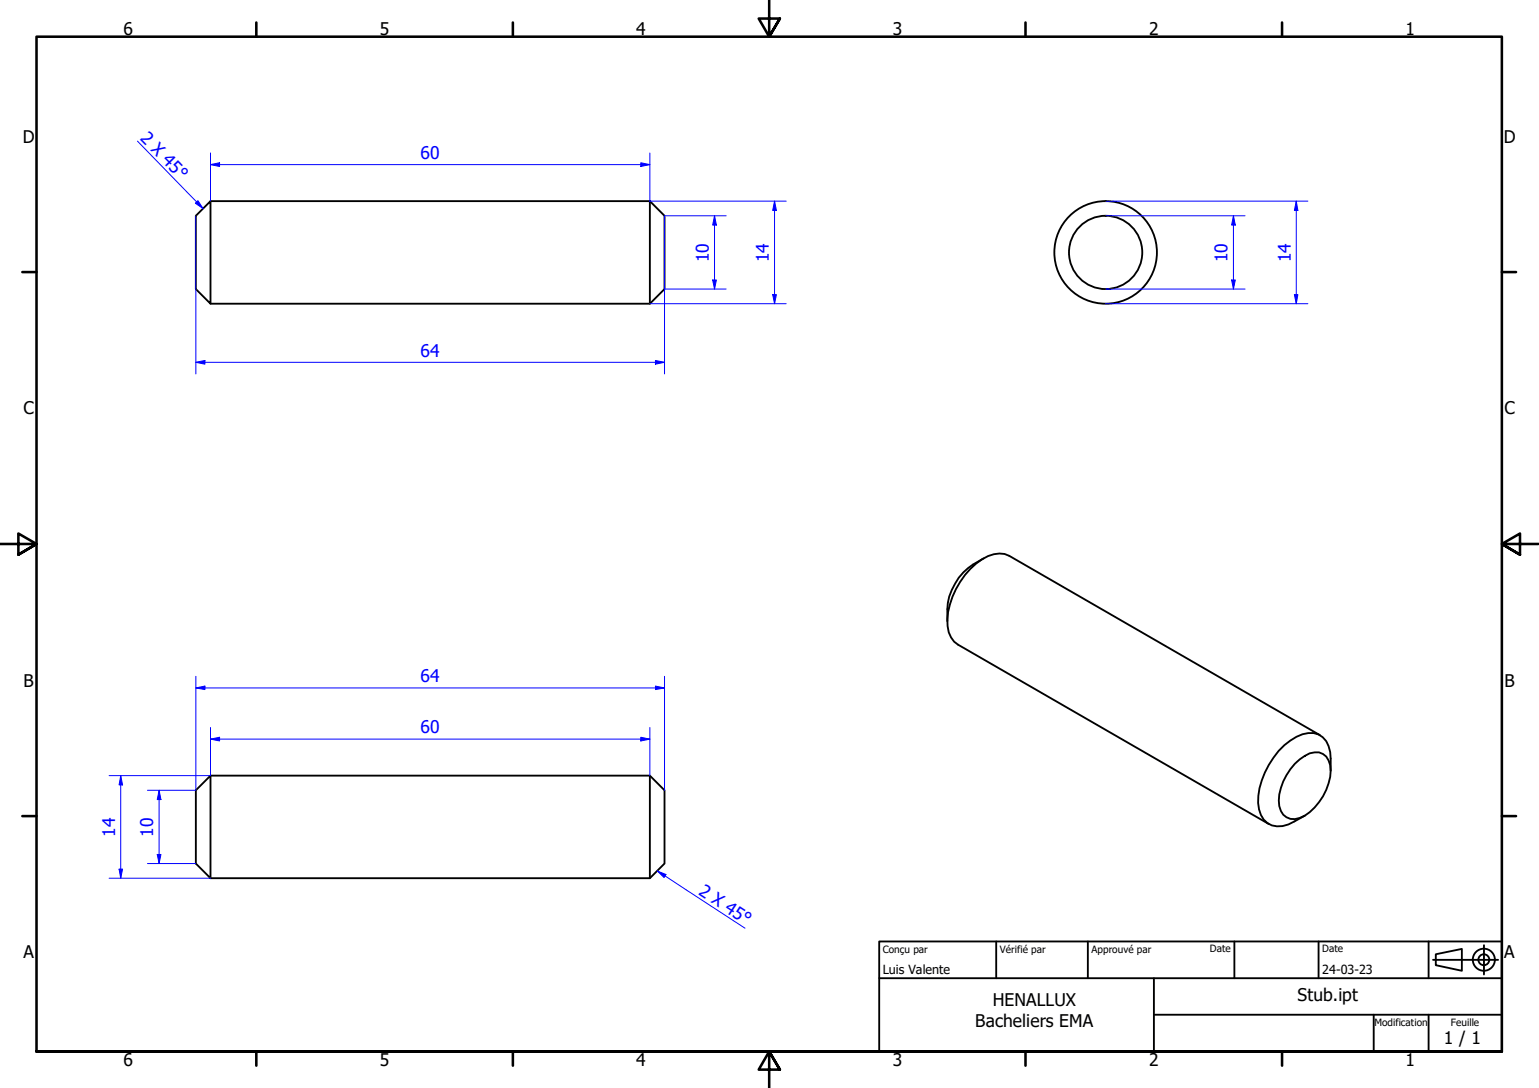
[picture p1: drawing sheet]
<svg xmlns="http://www.w3.org/2000/svg" width="420mm" height="297mm" viewBox="0 0 420 297" stroke-linecap="round" stroke-linejoin="round" font-family="sans-serif">
<!-- layer: Visible (ISO) -->
<g fill="none" stroke="#000" stroke-width=".51">
<path d="M57.5 54.9v28l-4-4v-20zM57.5 54.9h119.9l4 4v20l-4 4h-119.9M177.4 54.9v28M268.5 152.4a16.5 16.5 0 0 0-9.9 17.2M57.5 211.8v28l-4-4v-20zM57.5 211.8h119.9l4 4v20l-4 4h-119.9M177.4 211.8v28M353.5 208.5a9.7 9.7 0 0 1 5.4-3.1 3.8 3.8 0 0 1 4.3 3.5 14.9 14.9 0 0 1-8.4 14.4 4 4 0 0 1-5.6-3.2 14.7 14.7 0 0 1 4.3-11.6zM360.4 200.7l-84.9-48.9a7.1 7.1 0 0 0-7.4 .9 21.5 21.5 0 0 0-9.4 18.2 6.4 6.4 0 0 0 2.9 5.1l84.8 49M363.3 210.4v-3.3a7.1 7.1 0 0 0-3.3-6.6 7.8 7.8 0 0 0-7.7 1.7 22 22 0 0 0-8.8 17 6.6 6.6 0 0 0 3.7 6.1 7.4 7.4 0 0 0 6.2-1l2.8-1.6"/>
<circle cx="301.8" cy="68.9" r="10"/>
<circle cx="301.8" cy="68.9" r="14"/>
</g>
<!-- layer: Border (ISO) -->
<g fill="none" stroke="#000" stroke-width=".7">
<path d="M70 6.1v3.9M140 6.1v3.9M210 0v10l-2.9-4.9h5.8l-2.9 4.9 2.9-4.9M280 6.1v3.9M350 6.1v3.9M6.1 74.3h3.9M410 74.3h3.9M0 148.5h10l-5-2.8v5.7l5-2.9-5 2.9M420 148.5h-10l5-2.8v5.7l-5-2.9 5 2.9M6.1 222.8h3.9M410 222.8h3.9M10 287.1v-277.1h400v277.1h-400h400"/>
<path d="M70 287.1v3.8M140 287.1v3.8M212.9 292l-2.9-4.9 2.9 4.9h-5.8l2.9-4.9v9.9M280 287.1v3.8M350 287.1v3.8"/>
</g>
<!-- layer: Title (ISO) -->
<g fill="none" stroke="#000" stroke-width=".51">
<path d="M240 257h170v30.1h-170zM272 257v10.1M297 257v10.1M337 257v10.1M360 257v10.1M390 257v10.1M405.1 258v8.1M240 267.1h170M315 277h95M315 267.1v20M375 277v10.1M390 277v10.1"/>
<path d="M391.2 262.1h17.8M392 260.5l7.1-1.4v5.9l-7.1-1.5z"/>
<circle cx="405.1" cy="262" r="3"/>
<circle cx="405.1" cy="262" r="1.49"/>
</g>
<!-- layer: Dimension (ISO) -->
<path d="M336.7 58.9v2.6" fill="none" stroke="#00f" stroke-width=".27"/>
<path d="M336.7 58.9l.5 2.6h-1z" fill-rule="evenodd" fill="#00f"/>
<path d="M336.7 58.9l.5 2.6h-1zM336.7 76.4v2.5" fill="none" stroke="#00f" stroke-width=".27"/>
<path d="M336.2 76.4h1l-.5 2.5z" fill-rule="evenodd" fill="#00f"/>
<path d="M301.9 58.9h38M353.9 54.9v2.6M301.9 78.9h38M336.2 76.4h1l-.5 2.5zM336.7 61.5v14.9" fill="none" stroke="#00f" stroke-width=".27"/>
<path d="M353.9 54.9l.4 2.6h-.9z" fill-rule="evenodd" fill="#00f"/>
<path d="M353.9 54.9l.4 2.6h-.9zM353.9 80.4v2.5" fill="none" stroke="#00f" stroke-width=".27"/>
<path d="M353.4 80.4h.9l-.4 2.5z" fill-rule="evenodd" fill="#00f"/>
<path d="M57.5 44.9h2.4M301.9 54.9h55.2M353.9 57.5v22.9M301.9 82.9h55.2M353.4 80.4h.9l-.4 2.5z" fill="none" stroke="#00f" stroke-width=".27"/>
<path d="M57.5 44.9l2.4-.5v1.1z" fill-rule="evenodd" fill="#00f"/>
<path d="M57.5 44.9l2.4-.5v1.1zM174.9 44.9h2.5" fill="none" stroke="#00f" stroke-width=".27"/>
<path d="M174.9 44.4l2.5 .5-2.5 .6z" fill-rule="evenodd" fill="#00f"/>
<path d="M57.5 41.8v13.1M59.9 44.9h115M174.9 44.4l2.5 .5-2.5 .6zM177.4 41.8v13.1M53.5 98.9h2.4" fill="none" stroke="#00f" stroke-width=".27"/>
<path d="M53.5 98.9l2.4-.5v1z" fill-rule="evenodd" fill="#00f"/>
<path d="M53.5 98.9l2.4-.5v1zM178.9 98.9h2.5" fill="none" stroke="#00f" stroke-width=".27"/>
<path d="M178.9 98.4l2.5 .5-2.5 .5z" fill-rule="evenodd" fill="#00f"/>
<path d="M53.5 58.9v43.2M181.4 58.9v43.2M55.9 98.9h123M178.9 98.4l2.5 .5-2.5 .5z" fill="none" stroke="#00f" stroke-width=".27"/>
<!-- layer: Symbol (ISO) -->
<path d="M53.7 55.2l1.7 1.7" fill="none" stroke="#00f" stroke-width=".27"/>
<path d="M54 54.8l1.4 2.1-2.1-1.4z" fill-rule="evenodd" fill="#00f"/>
<path d="M37.5 38.5l16.2 16.7M54 54.8l1.4 2.1-2.1-1.4z" fill="none" stroke="#00f" stroke-width=".27"/>
<!-- layer: Dimension (ISO) -->
<path d="M211.5 54.9v2.6" fill="none" stroke="#00f" stroke-width=".27"/>
<path d="M211.5 54.9l.5 2.6h-1.1z" fill-rule="evenodd" fill="#00f"/>
<path d="M211.5 54.9l.5 2.6h-1.1zM211.5 80.4v2.5" fill="none" stroke="#00f" stroke-width=".27"/>
<path d="M210.9 80.4h1.1l-.5 2.5z" fill-rule="evenodd" fill="#00f"/>
<path d="M177.4 54.9h37.2M195.1 58.9v2.6M211.5 57.5v22.9M177.4 82.9h37.2M210.9 80.4h1.1l-.5 2.5z" fill="none" stroke="#00f" stroke-width=".27"/>
<path d="M195.1 58.9l.5 2.6h-1z" fill-rule="evenodd" fill="#00f"/>
<path d="M195.1 58.9l.5 2.6h-1zM195.1 76.4v2.5" fill="none" stroke="#00f" stroke-width=".27"/>
<path d="M194.6 76.4h1l-.5 2.5z" fill-rule="evenodd" fill="#00f"/>
<path d="M181.4 58.9h16.8M181.4 78.9h16.8M194.6 76.4h1l-.5 2.5zM195.1 61.5v14.9M53.5 187.8h2.4" fill="none" stroke="#00f" stroke-width=".27"/>
<path d="M53.5 187.8l2.4-.5v1z" fill-rule="evenodd" fill="#00f"/>
<path d="M53.5 187.8l2.4-.5v1zM178.9 187.8h2.5" fill="none" stroke="#00f" stroke-width=".27"/>
<path d="M178.9 187.3l2.5 .5-2.5 .5z" fill-rule="evenodd" fill="#00f"/>
<path d="M53.5 184.6v31.2M55.9 187.8h123M178.9 187.3l2.5 .5-2.5 .5zM181.4 184.6v31.2M57.5 201.8h2.4" fill="none" stroke="#00f" stroke-width=".27"/>
<path d="M57.5 201.8l2.4-.5v1z" fill-rule="evenodd" fill="#00f"/>
<path d="M57.5 201.8l2.4-.5v1zM174.9 201.8h2.5" fill="none" stroke="#00f" stroke-width=".27"/>
<path d="M174.9 201.3l2.5 .5-2.5 .5z" fill-rule="evenodd" fill="#00f"/>
<path d="M57.5 198.6v13.2M177.4 198.6v13.2M43.4 215.8v2.5M59.9 201.8h115M174.9 201.3l2.5 .5-2.5 .5z" fill="none" stroke="#00f" stroke-width=".27"/>
<path d="M43.4 215.8l.5 2.5h-1z" fill-rule="evenodd" fill="#00f"/>
<path d="M43.4 215.8l.5 2.5h-1zM43.4 233.3v2.5" fill="none" stroke="#00f" stroke-width=".27"/>
<path d="M42.9 233.3h1l-.5 2.5z" fill-rule="evenodd" fill="#00f"/>
<path d="M33 211.8v2.5M40.3 215.8h13.2M43.4 218.3v15M40.3 235.8h13.2M42.9 233.3h1l-.5 2.5z" fill="none" stroke="#00f" stroke-width=".27"/>
<path d="M33 211.8l.5 2.5h-1z" fill-rule="evenodd" fill="#00f"/>
<path d="M33 211.8l.5 2.5h-1zM33 237.3v2.5" fill="none" stroke="#00f" stroke-width=".27"/>
<path d="M32.5 237.3h1l-.5 2.5z" fill-rule="evenodd" fill="#00f"/>
<path d="M29.8 211.8h27.7M33 214.3v23M29.8 239.8h27.7M32.5 237.3h1l-.5 2.5z" fill="none" stroke="#00f" stroke-width=".27"/>
<!-- layer: Symbol (ISO) -->
<path d="M179.5 237.8l2 1.3" fill="none" stroke="#00f" stroke-width=".27"/>
<path d="M179.5 237.8l2.3 .9-.5 .9z" fill-rule="evenodd" fill="#00f"/>
<path d="M179.5 237.8l2.3 .9-.5 .9zM181.5 239.1l21.9 14.3" fill="none" stroke="#00f" stroke-width=".27"/>
<g font-size="4.8">
<text x="33.7" y="9.6">6</text>
<text x="103.7" y="9.6">5</text>
<text x="173.7" y="9.6">4</text>
<text x="243.7" y="9.6">3</text>
<text x="313.7" y="9.6">2</text>
<text x="383.7" y="9.6">1</text>
<text x="6.2" y="38.9">D</text>
<text x="410.5" y="38.9">D</text>
<text x="6.4" y="113.1">C</text>
<text x="410.7" y="113.1">C</text>
<text x="6.4" y="187.4">B</text>
<text x="410.7" y="187.4">B</text>
<text x="6.4" y="261.7">A</text>
<text x="410.7" y="261.7">A</text>
<text x="271" y="274.6">HENALLUX</text>
<text x="354.3" y="273.4">Stub.ipt</text>
<text x="266.3" y="280.3">Bacheliers EMA</text>
<text x="394.2" y="285">1 / 1</text>
<text x="33.7" y="290.9">6</text>
<text x="103.7" y="290.9">5</text>
<text x="173.7" y="290.9">4</text>
<text x="243.7" y="290.9">3</text>
<text x="313.7" y="290.9">2</text>
<text x="383.7" y="290.9">1</text>
</g>
<g font-size="4.8" fill="#00f">
<text x="38.1" y="38" transform="rotate(46 38.1 38)">2 X 45°</text>
<text x="114.8" y="43.4">60</text>
<text x="193.5" y="71.6" transform="rotate(-90 193.5 71.6)">10</text>
<text x="209.9" y="71.6" transform="rotate(-90 209.9 71.6)">14</text>
<text x="335.2" y="71.6" transform="rotate(-90 335.2 71.6)">10</text>
<text x="352.4" y="71.6" transform="rotate(-90 352.4 71.6)">14</text>
<text x="114.8" y="97.3">64</text>
<text x="114.8" y="186.2">64</text>
<text x="114.8" y="200.2">60</text>
<text x="31.4" y="228.4" transform="rotate(-90 31.4 228.4)">14</text>
<text x="41.8" y="228.4" transform="rotate(-90 41.8 228.4)">10</text>
<text x="190.5" y="244" transform="rotate(33 190.5 244)">2 X 45°</text>
</g>
<g font-size="3.4">
<text x="241" y="266">Luis Valente</text>
<text x="361" y="266">24-03-23</text>
</g>
<g font-size="2.7">
<text x="241" y="260.1">Conçu par</text>
<text x="273" y="260.3">Vérifié par</text>
<text x="298" y="260.3">Approuvé par</text>
<text x="330.3" y="260">Date</text>
<text x="361" y="260">Date</text>
<text x="375.2" y="280.1">Modification</text>
<text x="396.1" y="280.1">Feuille</text>
</g>
</svg>
